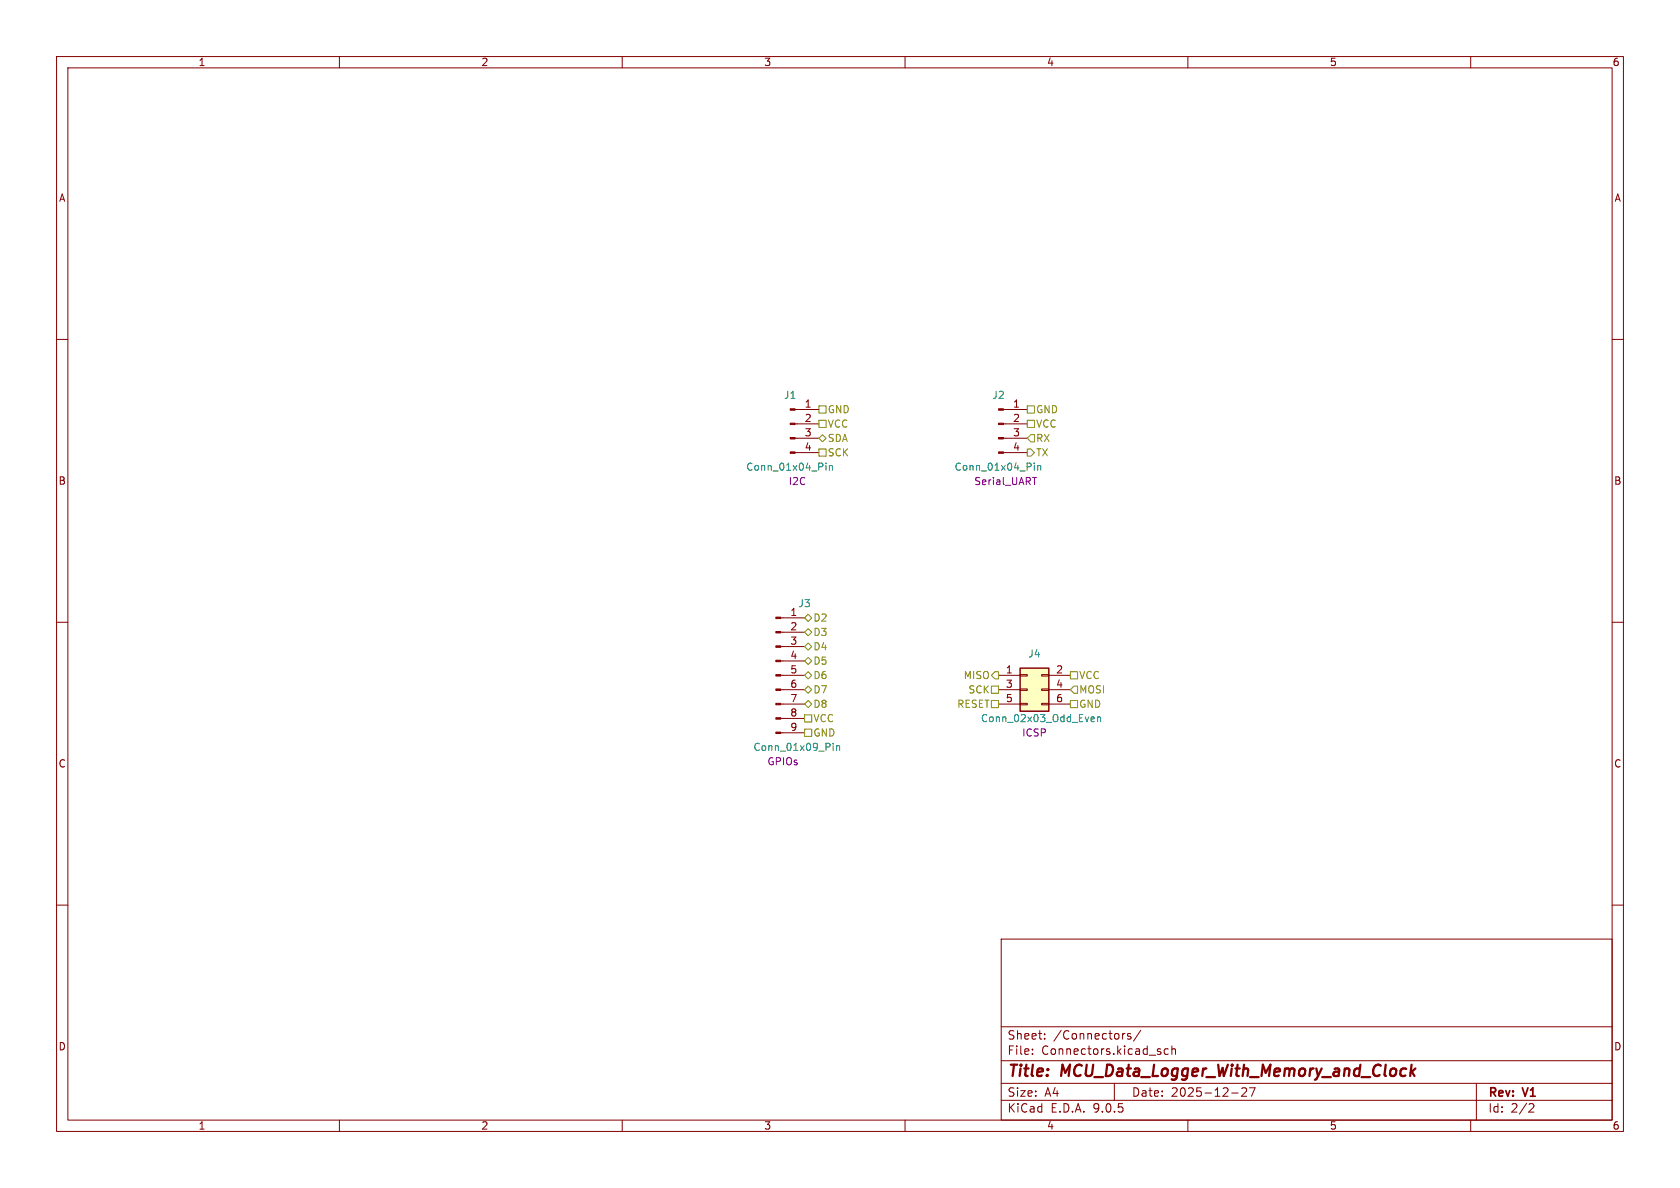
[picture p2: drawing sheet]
<svg xmlns="http://www.w3.org/2000/svg" width="297mm" height="210mm" viewBox="0 0 297 210" stroke-linecap="round" stroke-linejoin="round" font-family="sans-serif">
<path d="M0 0h297v210h-297z" fill="#fff" stroke="#fff" stroke-width=".18"/>
<g fill="none" stroke="#840000" stroke-width=".18">
<path d="M10 10h277v190h-277zM12 12h273v186h-273zM60 10v2M110 10v2M160 10v2M210 10v2M260 10v2M10 60h2M140.6 72.4h4.2M140.6 74.9h4.2M140.6 77.5h4.2M177.4 72.4h4.2"/>
<path d="M177.4 74.9h4.2M177.4 77.5h4.2M285 60h2M140.6 80h4.2M177.4 80h4.2M10 110h2M138 109.2h4.2M138 111.8h4.2M138 114.3h4.2M138 116.8h4.2M138 119.4h4.2M285 110h2"/>
<path d="M138 121.9h4.2M138 124.5h4.2M138 127h4.2M138 129.5h4.2M10 160h2M177 166h108v32h-108zM285 160h2M60 198v2M110 198v2M160 198v2M177 194.5h108M177 191.5h108"/>
<path d="M177 187.5h108M177 181.5h108M182.5 186.3v.1M182.5 185.5v.1M184.7 183.6v.1M184.7 182.8v.1M197 191.5v3M198.7 182.7h.2M199.9 182.8l-.4-.1-.2 .2 .1 .2 .5 .2v.3h-.6M201.7 182.1l-1.3 2M205.2 186v.3M206.5 185.5l-.4-.1-.3 .3v.4l.2 .2h.5"/>
<path d="M207.2 185.5l.2-.1 .3 .1 .1 .9M207.2 184.9v1.5M210 198v2M217.7 193.2h1.2M220.3 192.4v.5l-.8 .9h.9M221.9 192.3l-.7 1.5M260 198v2M261 191.5v6.5M270.5 195.1l.5 .1 .2 .3-1 1.1h1"/>
</g>
<path d="M249.6 188.2l-.3 2M249.6 189.4l.5 .8M250.2 188.9l-.8 .7" fill="none" stroke="#840000" stroke-width=".4"/>
<g fill="#840000" stroke="#840000" stroke-width=".18">
<path d="M176.5 72.3h.9v.2h-.9z"/>
<path d="M176.5 74.8h.9v.3h-.9z"/>
<path d="M176.5 77.3h.9v.3h-.9z"/>
<path d="M176.5 79.9h.9v.2h-.9z"/>
<path d="M137.2 109.1h.8v.2h-.8z"/>
<path d="M137.2 111.6h.8v.3h-.8z"/>
<path d="M137.2 114.2h.8v.2h-.8z"/>
<path d="M137.2 116.7h.8v.3h-.8z"/>
<path d="M137.2 119.3h.8v.2h-.8z"/>
<path d="M137.2 121.8h.8v.2h-.8z"/>
<path d="M137.2 124.3h.8v.3h-.8z"/>
<path d="M137.2 126.9h.8v.2h-.8z"/>
<path d="M137.2 129.4h.8v.3h-.8z"/>
<path d="M139.7 72.3h.9v.2h-.9z"/>
<path d="M139.7 74.8h.9v.3h-.9z"/>
<path d="M139.7 77.3h.9v.3h-.9z"/>
<path d="M139.7 79.9h.9v.2h-.9z"/>
</g>
<path d="M146 81.9v.1M146 82.3v.8M146.6 82.4l.2-.1h.3l.1 .8M146.6 82.3v.8M182.8 81.9v.1M182.8 82.3v.8M183.5 82.3v.8M183.5 82.4l.1-.1h.3l.1 .8M147.3 131.4v.1M147.3 131.8v.9M147.9 131.8v.9M147.9 131.9l.2-.1 .3 .1v.8" fill="none" stroke="#008484" stroke-width=".18"/>
<path d="M182.5 84.4h.7" fill="none" stroke="#840084" stroke-width=".18"/>
<path d="M180.3 118.1h5.1v7.6h-5.1z" fill="#ffffc2"/>
<path d="M180.3 118.1h5.1v7.6h-5.1z" fill="none" stroke="#840000" stroke-width=".25"/>
<path d="M176.5 119.4h3.8M180.3 119.3h1.3v.2h-1.3zM184.1 119.3h1.3v.2h-1.3zM185.4 119.4h3.8M176.5 121.9h3.8M176.5 124.5h3.8M180.3 121.8h1.3v.2h-1.3zM180.3 124.3h1.3v.3h-1.3zM184.1 121.8h1.3v.2h-1.3zM184.1 124.3h1.3v.3h-1.3zM185.4 121.9h3.8M185.4 124.5h3.8" fill="none" stroke="#840000" stroke-width=".18"/>
<path d="M193.1 126.7l.3 .1 .1 .2-.6 .2M193.4 127.5l-.3 .1M194 126.9l.2-.2 .3 .1 .1 .8M194 126.7v.9" fill="none" stroke="#008484" stroke-width=".18"/>
<g fill="none" stroke="#848400" stroke-width=".18">
<path d="M144.8 71.8h1.2v1.2h-1.2zM144.8 74.3h1.2v1.3h-1.2zM144.8 77.5l.6-.7 .6 .7-.6 .6zM144.8 79.4h1.2v1.2h-1.2zM181.6 71.8h1.3v1.2h-1.3zM181.6 79.4h.6l.7 .6-.7 .6h-.6zM181.6 74.3h1.3v1.3h-1.3zM182.2 76.8h.7v1.3h-.7l-.6-.6zM142.2 114.3l.7-.6 .6 .6-.6 .6zM142.2 119.4l.7-.7 .6 .7-.6 .6zM142.2 116.8l.7-.6 .6 .6-.6 .7zM142.2 109.2l.7-.6 .6 .6-.6 .7z"/>
<path d="M142.9 111.1l.6 .7-.6 .6-.7-.6zM175.9 118.7h.6v1.3h-.6l-.6-.6zM189.2 118.7h1.3v1.3h-1.3zM142.2 128.9h1.3v1.3h-1.3zM142.2 126.4h1.3v1.2h-1.3zM142.2 121.9l.7-.6 .6 .6-.6 .7zM142.2 124.5l.7-.7 .6 .7-.6 .6zM175.3 123.8h1.2v1.3h-1.2zM175.3 121.3h1.2v1.3h-1.2zM189.2 123.8h1.3v1.3h-1.3zM189.2 121.9l.7-.6h.6v1.3h-.6z"/>
</g>
<g font-size="2.8" fill="#840000">
<text x="178" y="190.9">Title:</text>
<text x="187.7" y="190.9">MCU_Data_Logger_With_Memory_and_Clock</text>
</g>
<g font-size="2.1" fill="#840000">
<text x="178" y="184">Sheet:</text>
<text x="186.2" y="184">/Connectors/</text>
<text x="178" y="186.7">File:</text>
<text x="184.1" y="186.7">Connectors.kicad_sch</text>
<text x="178" y="196.9">KiCad</text>
<text x="178" y="194.1">Size:</text>
<text x="184.7" y="194.1">A4</text>
<text x="185.7" y="196.9">E.D.A.</text>
<text x="193.3" y="196.9">9.0.5</text>
<text x="200" y="194.1">Date:</text>
<text x="207" y="194.1">2025-12-27</text>
<text x="263" y="194.3">Rev:</text>
<text x="263" y="196.9">Id:</text>
<text x="267.1" y="196.9">2/2</text>
<text x="269.4" y="194.3">V1</text>
</g>
<g font-size="1.8" fill="#840000">
<text x="35" y="11.9">1</text>
<text x="85" y="11.9">2</text>
<text x="135" y="11.9">3</text>
<text x="185" y="11.9">4</text>
<text x="235" y="11.9">5</text>
<text x="285" y="11.9">6</text>
<text x="10.3" y="35.9">A</text>
<text x="285.3" y="35.9">A</text>
<text x="142.2" y="72.1">1</text>
<text x="142.2" y="74.7">2</text>
<text x="142.2" y="77.2">3</text>
<text x="179" y="72.1">1</text>
<text x="179" y="74.7">2</text>
<text x="179" y="77.2">3</text>
<text x="142.2" y="79.8">4</text>
<text x="179" y="79.8">4</text>
<text x="10.3" y="85.9">B</text>
<text x="285.3" y="85.9">B</text>
<text x="139.6" y="109">1</text>
<text x="139.6" y="111.5">2</text>
<text x="139.6" y="114">3</text>
<text x="139.6" y="116.6">4</text>
<text x="139.6" y="119.1">5</text>
<text x="177.7" y="119.1">1</text>
<text x="186.6" y="119.1">2</text>
<text x="139.6" y="121.7">6</text>
<text x="139.6" y="124.2">7</text>
<text x="177.7" y="121.7">3</text>
<text x="177.7" y="124.2">5</text>
<text x="186.6" y="121.7">4</text>
<text x="186.6" y="124.2">6</text>
<text x="139.6" y="126.7">8</text>
<text x="139.6" y="129.3">9</text>
<text x="10.3" y="135.9">C</text>
<text x="285.3" y="135.9">C</text>
<text x="10.3" y="185.9">D</text>
<text x="285.3" y="185.9">D</text>
<text x="35" y="199.9">1</text>
<text x="85" y="199.9">2</text>
<text x="135" y="199.9">3</text>
<text x="185" y="199.9">4</text>
<text x="235" y="199.9">5</text>
<text x="285" y="199.9">6</text>
</g>
<g font-size="1.8" fill="#008484">
<text x="138.5" y="70.7">J1</text>
<text x="175.3" y="70.7">J2</text>
<text x="131.8" y="83.4">Conn_01x04_Pin</text>
<text x="168.7" y="83.4">Conn_01x04_Pin</text>
<text x="141" y="107.5">J3</text>
<text x="181.7" y="116.4">J4</text>
<text x="173.3" y="127.9">Conn_02x03_Odd_Even</text>
<text x="133.1" y="132.9">Conn_01x09_Pin</text>
</g>
<g font-size="1.8" fill="#848400">
<text x="146.2" y="73.3">GND</text>
<text x="146.2" y="75.8">VCC</text>
<text x="183.1" y="73.3">GND</text>
<text x="183.1" y="75.8">VCC</text>
<text x="146.2" y="78.3">SDA</text>
<text x="146.2" y="80.9">SCK</text>
<text x="183.1" y="80.9">TX</text>
<text x="183.1" y="78.3">RX</text>
<text x="143.7" y="112.6">D3</text>
<text x="143.7" y="110.1">D2</text>
<text x="143.7" y="115.2">D4</text>
<text x="143.7" y="117.7">D5</text>
<text x="143.7" y="122.8">D7</text>
<text x="143.7" y="125.3">D8</text>
<text x="143.7" y="120.2">D6</text>
<text x="169.1" y="125.3">RESET</text>
<text x="170.3" y="120.2">MISO</text>
<text x="171.1" y="122.8">SCK</text>
<text x="190.7" y="125.3">GND</text>
<text x="190.7" y="122.8">MOSI</text>
<text x="190.7" y="120.2">VCC</text>
<text x="143.7" y="130.4">GND</text>
<text x="143.7" y="127.9">VCC</text>
</g>
<g font-size="1.8" fill="#840084">
<text x="139.3" y="86">I2C</text>
<text x="172.1" y="86">Serial_UART</text>
<text x="180.6" y="130.4">ICSP</text>
<text x="135.6" y="135.5">GPIOs</text>
</g>
</svg>
